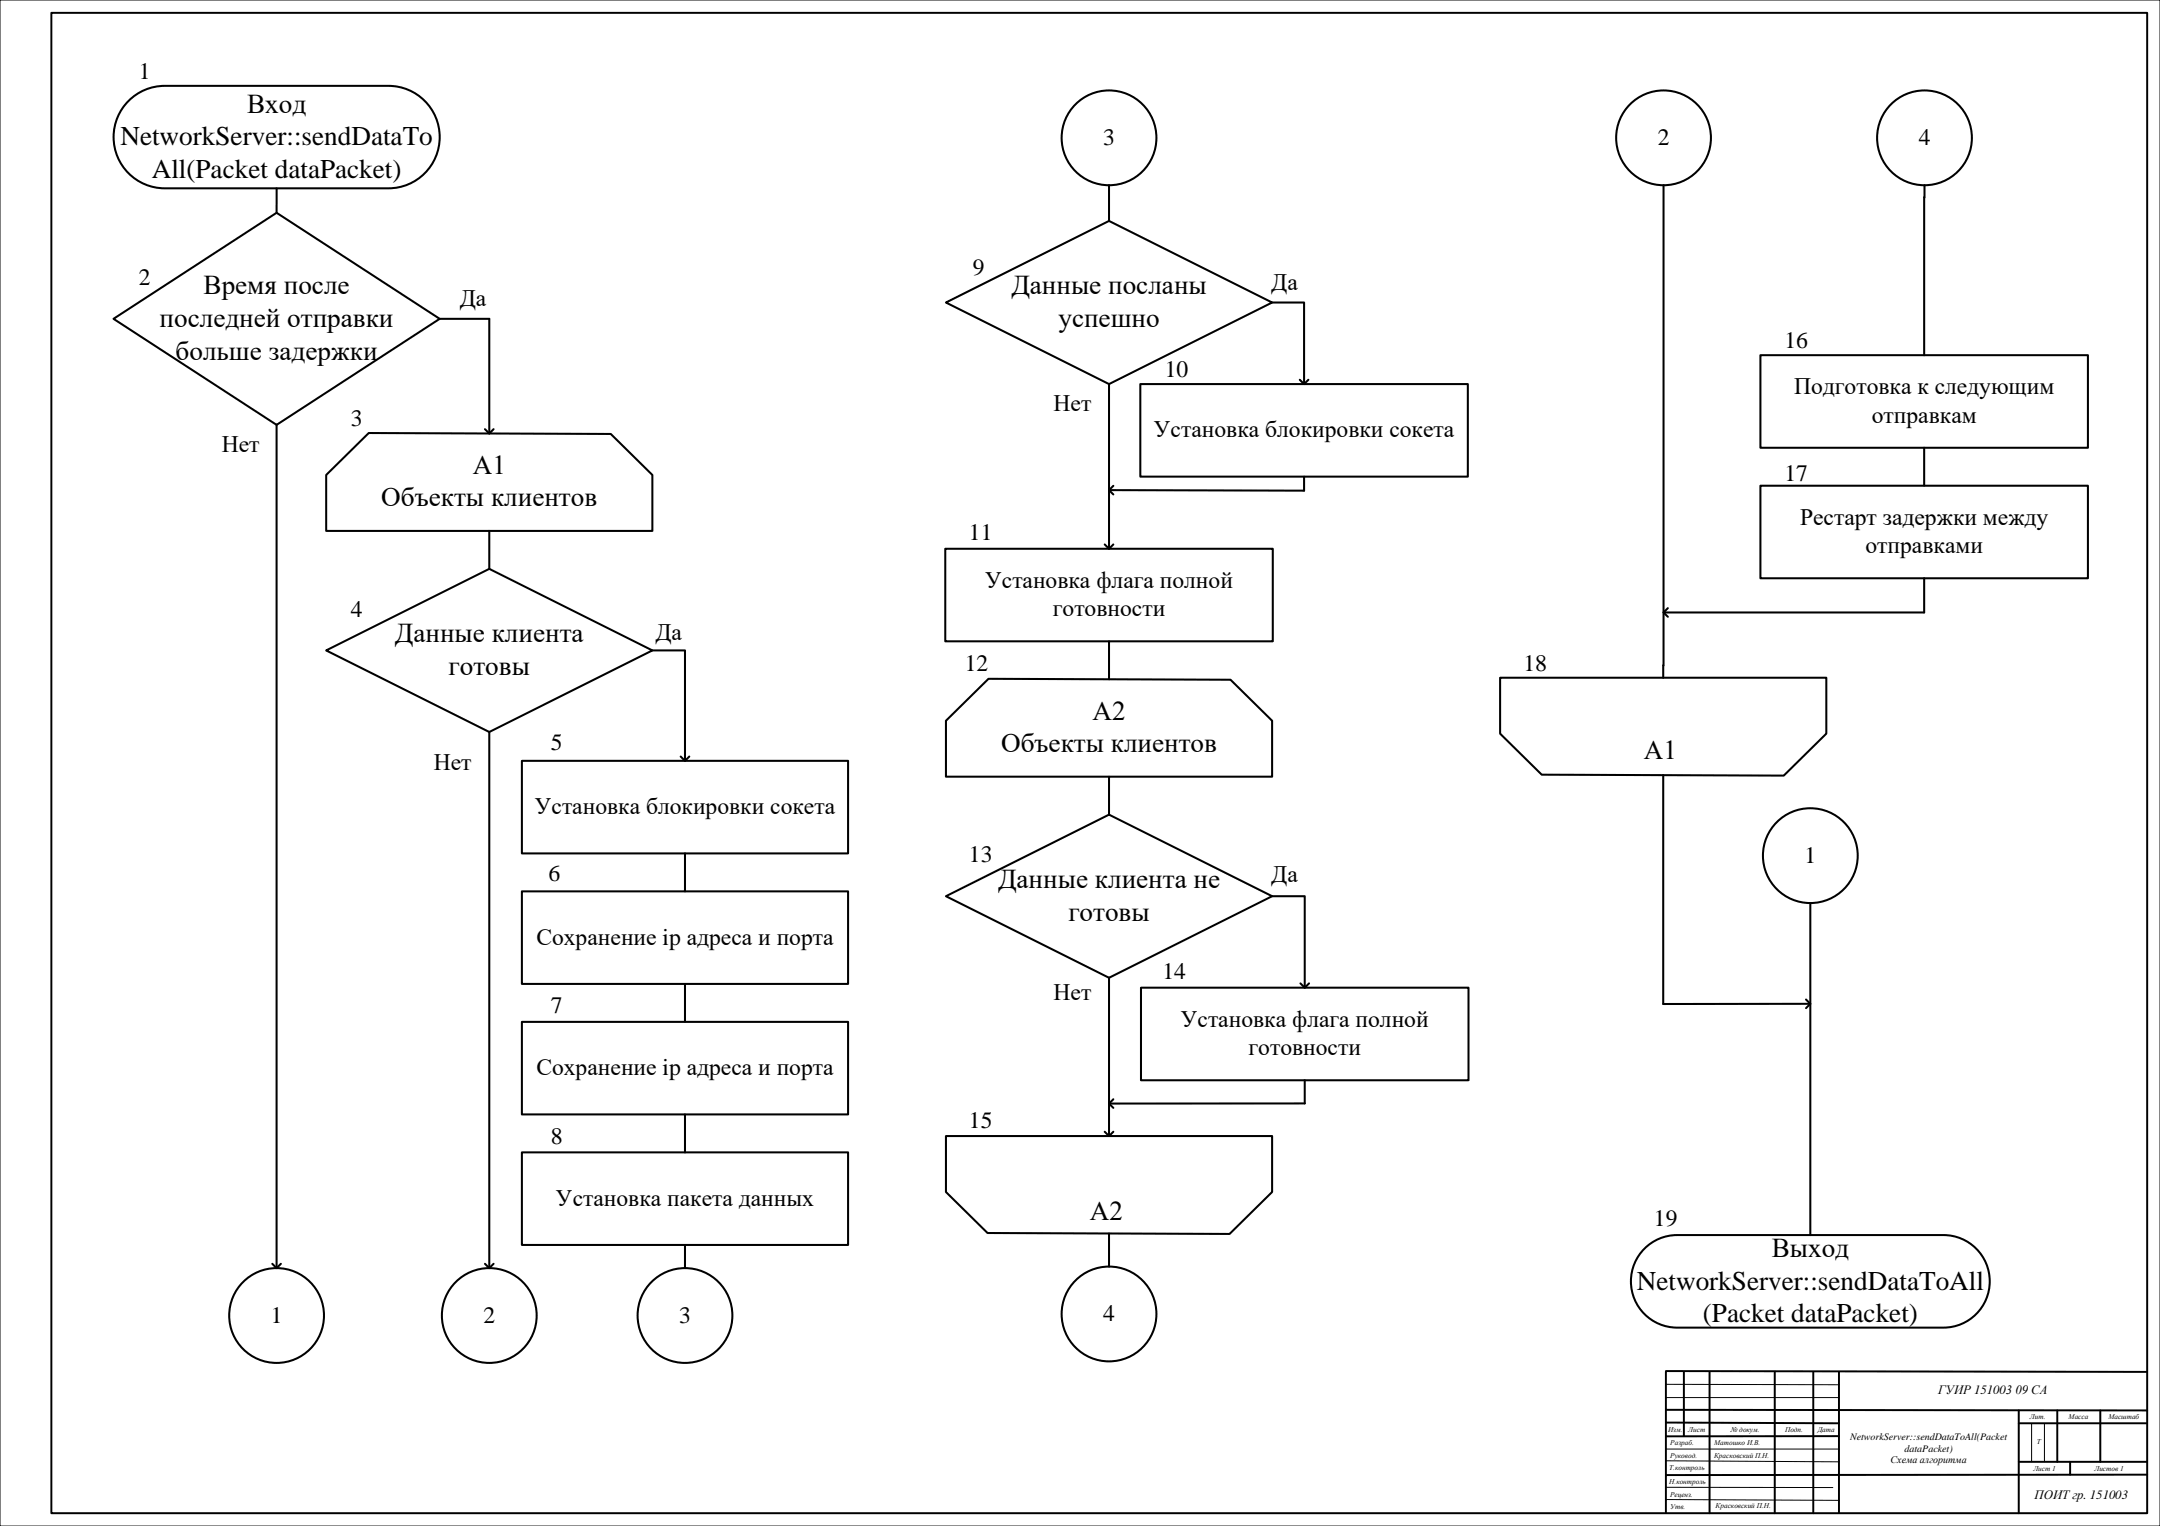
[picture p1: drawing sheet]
<svg xmlns="http://www.w3.org/2000/svg" width="841mm" height="594mm" viewBox="0 0 841 594" stroke-linecap="round" stroke-linejoin="round" font-family="sans-serif">
<path d="M0 0h841v594h-841zM648.6 538.8l67.4 .2M648.6 544h67.4M791 554v15M796 554v15M648.6 578.9l65 .1M648.6 568.6l67.4 .4M648.6 564h67.4M648.6 583.7l67.4 .3" fill="none" stroke="#000" stroke-width=".39"/>
<g fill="none" stroke="#000" stroke-width=".76">
<path d="M20 5h816v584h-816zM648.6 534v55M648.6 533.7l187.4 .3M655.6 534v25M665.6 534v55M691 534v55M706 534v55M716 534v55M648.6 548.8l187.4 .2M648.6 553.7l67.4 .3M716 559l-67.4 .1M786 549v40"/>
<path d="M786 554h50M801 549v20M817.7 549v20M786 569h50M806 569v5M836 574l-187.4 .2"/>
</g>
<path d="M50.1 39.3a19.9 19.9 0 0 1 14.1-5.9h87a19.9 19.9 0 0 1 20 20 19.9 19.9 0 0 1-20 19.9h-87a19.9 19.9 0 0 1-18.5-12.3 19.9 19.9 0 0 1 4.4-21.7z" fill-rule="evenodd" fill="#fff"/>
<path d="M50.1 39.3a19.9 19.9 0 0 1 14.1-5.9h87a19.9 19.9 0 0 1 20 20 19.9 19.9 0 0 1-20 19.9h-87a19.9 19.9 0 0 1-18.5-12.3 19.9 19.9 0 0 1 4.4-21.7z" fill="none" stroke="#000" stroke-width=".79"/>
<path d="M44.2 124.1l63.5-41.3 63.5 41.3-63.5 41.3z" fill-rule="evenodd" fill="#fff"/>
<path d="M44.2 124.1l63.5-41.3 63.5 41.3-63.5 41.3z" fill="none" stroke="#000" stroke-width=".79"/>
<circle cx="107.7" cy="512" r="18.5" fill="#fff"/>
<circle cx="107.7" cy="512" r="18.5" fill="none" stroke="#000" stroke-width=".79"/>
<path d="M639.7 486.6a18 18 0 0 1 13.3-5.9h103.7a18 18 0 0 1 18 18.1 18 18 0 0 1-18 18h-103.7a18 18 0 0 1-16.5-10.8 18 18 0 0 1 3.2-19.4z" fill-rule="evenodd" fill="#fff"/>
<path d="M639.7 486.6a18 18 0 0 1 13.3-5.9h103.7a18 18 0 0 1 18 18.1 18 18 0 0 1-18 18h-103.7a18 18 0 0 1-16.5-10.8 18 18 0 0 1 3.2-19.4z" fill="none" stroke="#000" stroke-width=".79"/>
<path d="M127 184.9l16.6-16.3 94.2 .3 16.2 16v21.8h-127z" fill-rule="evenodd" fill="#fff"/>
<path d="M127 184.9l16.6-16.3 94.2 .3 16.2 16v21.8h-127z" fill="none" stroke="#000" stroke-width=".79"/>
<path d="M127 253.2l63.5-31.8 63.5 31.8-63.5 31.7z" fill-rule="evenodd" fill="#fff"/>
<path d="M127 253.2l63.5-31.8 63.5 31.8-63.5 31.7z" fill="none" stroke="#000" stroke-width=".79"/>
<path d="M203.2 296.1h127v36.1h-127z" fill-rule="evenodd" fill="#fff"/>
<path d="M203.2 296.1h127v36.1h-127z" fill="none" stroke="#000" stroke-width=".79"/>
<path d="M203.2 346.9h127v36.1h-127z" fill-rule="evenodd" fill="#fff"/>
<path d="M107.7 73.3v9.5M266.7 332.2v14.7M203.2 346.9h127v36.1h-127z" fill="none" stroke="#000" stroke-width=".79"/>
<path d="M203.2 397.7h127v36.1h-127z" fill-rule="evenodd" fill="#fff"/>
<path d="M190.5 206.7v14.7M203.2 397.7h127v36.1h-127zM266.7 383v14.7" fill="none" stroke="#000" stroke-width=".79"/>
<path d="M203.2 448.5h127v36.1h-127z" fill-rule="evenodd" fill="#fff"/>
<path d="M266.7 433.8v14.7M203.2 448.5h127v36.1h-127z" fill="none" stroke="#000" stroke-width=".79"/>
<circle cx="190.5" cy="512" r="18.5" fill="#fff"/>
<circle cx="190.5" cy="512" r="18.5" fill="none" stroke="#000" stroke-width=".79"/>
<circle cx="266.7" cy="512" r="18.5" fill="#fff"/>
<g fill="none" stroke="#000" stroke-width=".79">
<path d="M171.2 124.1h19.3v44.6M107.7 165.4v328.2M188.8 167l1.7 1.7 1.7-1.7M254 253.2h12.7v42.9M190.5 284.9v208.7M265 294.5l1.7 1.6 1.7-1.6M106 491.9l1.7 1.7 1.7-1.7M188.8 491.9l1.7 1.7 1.7-1.7M266.7 484.6v9"/>
<circle cx="266.7" cy="512" r="18.5"/>
</g>
<path d="M368.3 117.8l63.5-31.8 63.5 31.8-63.5 31.7z" fill-rule="evenodd" fill="#fff"/>
<path d="M368.3 117.8l63.5-31.8 63.5 31.8-63.5 31.7z" fill="none" stroke="#000" stroke-width=".79"/>
<path d="M444 149.5h127.5v36h-127.5z" fill-rule="evenodd" fill="#fff"/>
<path d="M444 149.5h127.5v36h-127.5z" fill="none" stroke="#000" stroke-width=".79"/>
<path d="M368 213.6h127.6v36h-127.6z" fill-rule="evenodd" fill="#fff"/>
<path d="M368 213.6h127.6v36h-127.6z" fill="none" stroke="#000" stroke-width=".79"/>
<path d="M368.3 280.5l16.6-16.3 94.2 .4 16.2 15.9v21.8h-127z" fill-rule="evenodd" fill="#fff"/>
<path d="M368.3 280.5l16.6-16.3 94.2 .4 16.2 15.9v21.8h-127z" fill="none" stroke="#000" stroke-width=".79"/>
<path d="M368.3 348.8l63.5-31.7 63.5 31.7-63.5 31.8z" fill-rule="evenodd" fill="#fff"/>
<path d="M368.3 348.8l63.5-31.7 63.5 31.7-63.5 31.8z" fill="none" stroke="#000" stroke-width=".79"/>
<circle cx="431.8" cy="53.6" r="18.5" fill="#fff"/>
<g fill="none" stroke="#000" stroke-width=".79">
<path d="M431.8 72.1v13.9M431.8 249.6v14.8M431.8 302.3v14.8"/>
<circle cx="431.8" cy="53.6" r="18.5"/>
</g>
<path d="M444.2 384.5h127.6v36h-127.6z" fill-rule="evenodd" fill="#fff"/>
<path d="M444.2 384.5h127.6v36h-127.6z" fill="none" stroke="#000" stroke-width=".79"/>
<path d="M368.3 442.2h127v21.8l-16.6 16.3-94.2-.4-16.2-15.9z" fill-rule="evenodd" fill="#fff"/>
<path d="M368.3 442.2h127v21.8l-16.6 16.3-94.2-.4-16.2-15.9z" fill="none" stroke="#000" stroke-width=".79"/>
<circle cx="431.8" cy="511.4" r="18.5" fill="#fff"/>
<g fill="none" stroke="#000" stroke-width=".79">
<path d="M431.8 480.1v12.9"/>
<circle cx="431.8" cy="511.4" r="18.5"/>
</g>
<circle cx="749.3" cy="53.6" r="18.5" fill="#fff"/>
<circle cx="749.3" cy="53.6" r="18.5" fill="none" stroke="#000" stroke-width=".79"/>
<path d="M685.4 138.3h127.5v36h-127.5z" fill-rule="evenodd" fill="#fff"/>
<path d="M685.4 138.3h127.5v36h-127.5z" fill="none" stroke="#000" stroke-width=".79"/>
<path d="M685.4 189.1h127.5v36h-127.5z" fill-rule="evenodd" fill="#fff"/>
<path d="M749.2 174.3v14.8M685.4 189.1h127.5v36h-127.5z" fill="none" stroke="#000" stroke-width=".79"/>
<circle cx="647.7" cy="53.6" r="18.5" fill="#fff"/>
<circle cx="647.7" cy="53.6" r="18.5" fill="none" stroke="#000" stroke-width=".79"/>
<path d="M584.1 263.8h127v21.8l-16.6 16.3-94.2-.4-16.2-15.9z" fill-rule="evenodd" fill="#fff"/>
<path d="M647.7 72.1l-.1 191.7M749.3 72.1l-.1 66.2M584.1 263.8h127v21.8l-16.6 16.3-94.2-.4-16.2-15.9z" fill="none" stroke="#000" stroke-width=".79"/>
<circle cx="704.9" cy="333" r="18.5" fill="#fff"/>
<g fill="none" stroke="#000" stroke-width=".79">
<path d="M495.3 117.8h12.4v31.7M431.8 149.5v64.1M506.1 147.8l1.6 1.7 1.7-1.7M433.5 189.1l-1.7 1.7 1.7 1.7M507.7 185.5v5.5l-75.9-.2M430.1 211.9l1.7 1.7 1.7-1.7M649.4 236.7l-1.7 1.7 1.7 1.7M749.2 225.1v13.3h-101.5M647.6 301.7v89.1l57.2-.1M495.3 348.8h12.7v35.7M704.8 351.5v129.2M431.8 380.6v61.6"/>
<path d="M506.3 382.8l1.7 1.7 1.7-1.7M703.2 389l1.6 1.7-1.6 1.7M433.5 427.9l-1.7 1.7 1.7 1.6M508 420.5v9l-76.2 .1M430.1 440.5l1.7 1.7 1.7-1.7"/>
<circle cx="704.9" cy="333" r="18.5"/>
</g>
<g font-size="10.6">
<text x="96.2" y="43.8">Вход</text>
<text x="46.9" y="56.5">NetworkServer::sendDataTo</text>
<text x="59.1" y="69.2">All(Packet dataPacket)</text>
<text x="79.2" y="114.6">Время после</text>
<text x="393.8" y="114.6">Данные посланы</text>
<text x="62.2" y="127.3">последней отправки</text>
<text x="412.1" y="127.3">успешно</text>
<text x="68.4" y="140">больше задержки</text>
<text x="184" y="184.4">А1</text>
<text x="148.5" y="197.1">Объекты клиентов</text>
<text x="153.8" y="250">Данные клиента</text>
<text x="174.7" y="262.7">готовы</text>
<text x="425.4" y="280.1">А2</text>
<text x="389.8" y="292.8">Объекты клиентов</text>
<text x="640.1" y="295.6">А1</text>
<text x="388.6" y="345.7">Данные клиента не</text>
<text x="416" y="358.4">готовы</text>
<text x="424.3" y="474.9">А2</text>
<text x="689.8" y="489.3">Выход</text>
<text x="637.3" y="502">NetworkServer::sendDataToAll</text>
<text x="663" y="514.7">(Packet dataPacket)</text>
</g>
<g font-size="9.2">
<text x="54" y="30.7">1</text>
<text x="429.5" y="56.4">3</text>
<text x="645.4" y="56.4">2</text>
<text x="747" y="56.4">4</text>
<text x="378.7" y="106.9">9</text>
<text x="54" y="111">2</text>
<text x="495" y="112.8">Да</text>
<text x="179" y="119.1">Да</text>
<text x="694.8" y="135.5">16</text>
<text x="453.5" y="146.8">10</text>
<text x="698.5" y="153.5">Подготовка к следующим</text>
<text x="410.2" y="160">Нет</text>
<text x="136.6" y="165.9">3</text>
<text x="728.8" y="164.5">отправкам</text>
<text x="449.3" y="170.3">Установка блокировки сокета</text>
<text x="86.4" y="175.9">Нет</text>
<text x="694.8" y="187.2">17</text>
<text x="700.9" y="204.3">Рестарт задержки между</text>
<text x="377.3" y="210.3">11</text>
<text x="726.3" y="215.3">отправками</text>
<text x="383.6" y="228.9">Установка флага полной</text>
<text x="409.9" y="239.9">готовности</text>
<text x="136.6" y="240.3">4</text>
<text x="255.2" y="248.9">Да</text>
<text x="375.6" y="261.1">12</text>
<text x="593.2" y="261.1">18</text>
<text x="214.5" y="292">5</text>
<text x="168.9" y="299.7">Нет</text>
<text x="208.3" y="316.9">Установка блокировки сокета</text>
<text x="377.3" y="335.5">13</text>
<text x="702.6" y="335.8">1</text>
<text x="213.6" y="342.8">6</text>
<text x="495" y="343.4">Да</text>
<text x="208.8" y="367.7">Сохранение ip адреса и порта</text>
<text x="452.6" y="380.9">14</text>
<text x="410.2" y="389.2">Нет</text>
<text x="214.5" y="394.5">7</text>
<text x="459.8" y="399.7">Установка флага полной</text>
<text x="486.1" y="410.7">готовности</text>
<text x="208.8" y="418.5">Сохранение ip адреса и порта</text>
<text x="377.3" y="438.9">15</text>
<text x="214.5" y="445.3">8</text>
<text x="216.5" y="469.3">Установка пакета данных</text>
<text x="644" y="477">19</text>
<text x="105.4" y="514.8">1</text>
<text x="188.2" y="514.8">2</text>
<text x="264.4" y="514.8">3</text>
<text x="429.5" y="514.2">4</text>
</g>
<g font-size="5">
<text x="754.7" y="542.7">ГУИР 151003 09 СА</text>
<text x="792.2" y="583.5">ПОИТ гр. 151003</text>
</g>
<g font-size="3.9">
<text x="720.3" y="560.3">NetworkServer::sendDataToAll(Packet</text>
<text x="736.1" y="569.6">Схема алгоритма</text>
<text x="741.6" y="565">dataPacket)</text>
</g>
<g font-size="2.8">
<text x="649.5" y="557.4">Изм.</text>
<text x="657.3" y="557.4">Лист</text>
<text x="673.8" y="557.4">№ докум.</text>
<text x="695" y="557.4">Подп.</text>
<text x="707.7" y="557.4">Дата</text>
<text x="790.4" y="552.4">Лит.</text>
<text x="805.4" y="552.4">Масса</text>
<text x="820.9" y="552.4">Масштаб</text>
<text x="650.3" y="562.5">Разраб.</text>
<text x="667.4" y="562.6">Матошко И.В.</text>
<text x="793" y="562.1">Т</text>
<text x="650.3" y="567.5">Руковод.</text>
<text x="667.4" y="567.6">Красковский П.Н.</text>
<text x="649.9" y="572.3">Т.контроль</text>
<text x="791.7" y="572.5">Лист 1</text>
<text x="815.5" y="572.5">Листов 1</text>
<text x="649.9" y="577.5">Н.контроль</text>
<text x="650.2" y="582.6">Реценз.</text>
<text x="650.3" y="587.3">Утв.</text>
<text x="668" y="586.9">Красковский П.Н.</text>
</g>
</svg>
